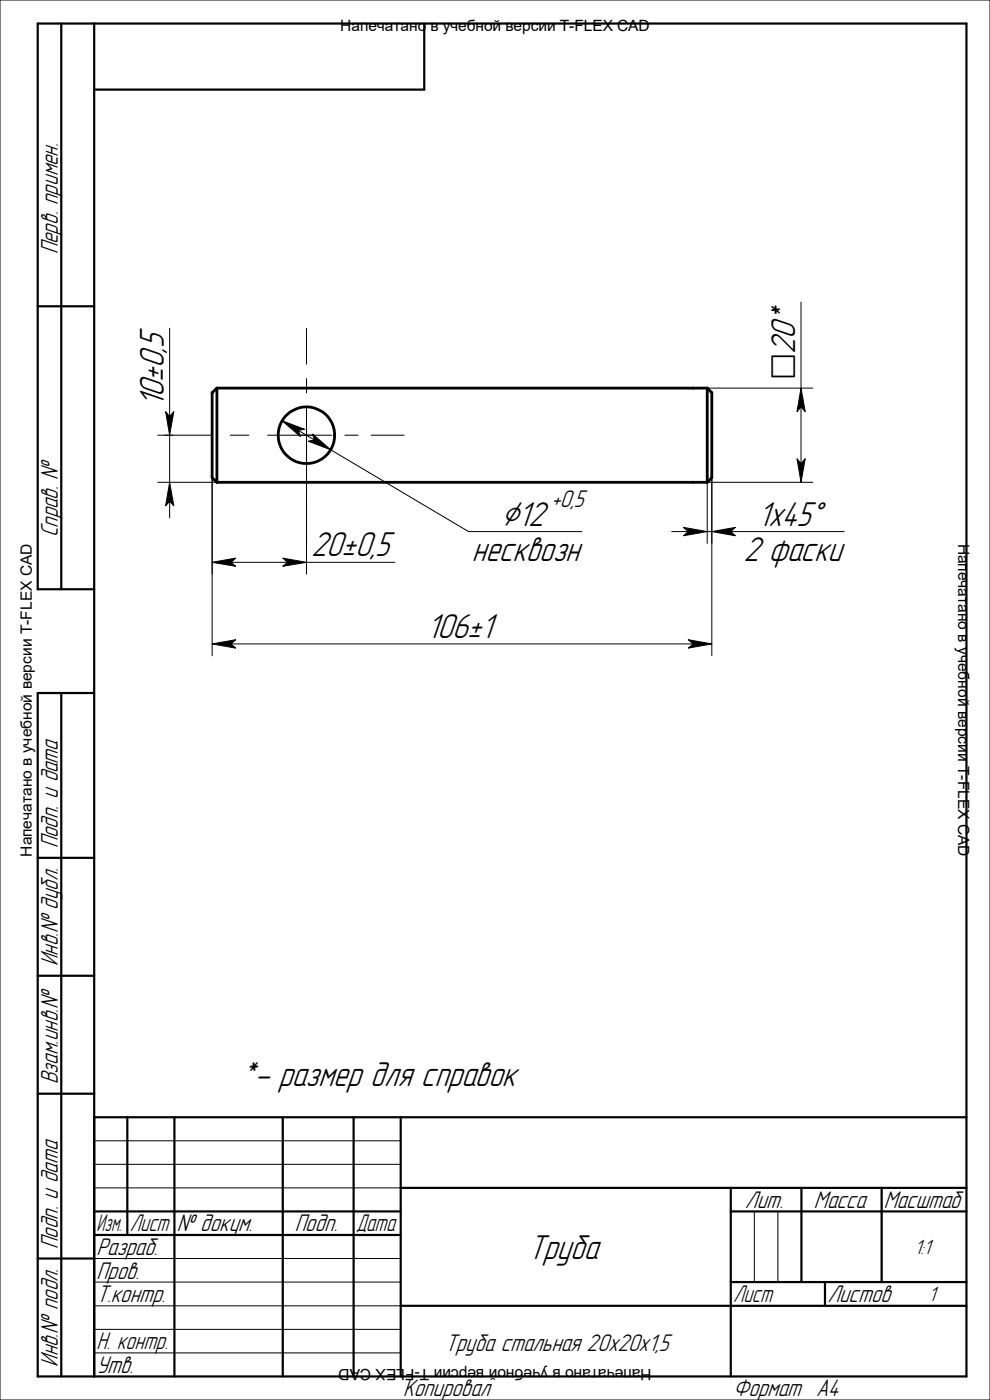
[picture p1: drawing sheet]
<svg xmlns="http://www.w3.org/2000/svg" width="210mm" height="297mm" viewBox="0 0 210 297" stroke-linecap="round" stroke-linejoin="round" font-family="sans-serif">
<g fill="none" stroke="#000" stroke-width=".59">
<path d="M46 82.3l-1 1v18l1 1M46 82.3h104M46 82.3v20M150 82.3l1 1v18l-1 1M150 82.3v20M46 102.3h104"/>
<circle cx="65" cy="92.3" r="6"/>
</g>
<g fill="none" stroke="#000" stroke-width=".21">
<path d="M0 0h210v297h-210zM36 69.6v18.7M65 69.7v7.6M169.9 64.1v18.2M33.5 92.3h11.4M36 92.3v10M48.9 92.3h3.9M56.8 92.3h13.6M63.3 91.3l3.4 2M65 80.3v3.1M65 86.4v35.4M70.1 95.4l29.3 17.4h24"/>
<path d="M73.2 92.3h2.7M78.7 92.3h7M147 82.3h25.4M169.9 86.3v12M33.5 102.3h12.5M36 106.3v3.6M45 101.3v37.8M49 119.3h12M65 119.3h18.8M142.5 112.8h3.5M147 102.3h25.4M150 112.8h1"/>
<path d="M150 102.3v13M151 101.3v37.8M155 112.8h24.1M49 136.6h98M20 252h65M20 242h65M20 247h65M160 257v15M165 257v15M20 277h65M20 267h65M20 272h65"/>
<path d="M155 277h50M20 282h65M20 287h65"/>
</g>
<g fill="#000" stroke="#000" stroke-width=".21">
<path d="M35.1 87.3l.9 1 .9-1-.9 5z" fill-rule="evenodd"/>
<path d="M59.9 89.3l4.7 1.8-1.3 .2 .4 1.3z" fill-rule="evenodd"/>
<path d="M66.3 92.1l3.8 3.3-4.7-1.8 1.3-.3z" fill-rule="evenodd"/>
<path d="M169.1 97.3l.8 1 .9-1-.9 5z" fill-rule="evenodd"/>
<path d="M169.9 82.3l.9 5-.9-1-.8 1z" fill-rule="evenodd"/>
<path d="M36 102.3l.9 5-.9-1-.9 1z" fill-rule="evenodd"/>
<path d="M45 119.3l5-.9-1 .9 1 .8z" fill-rule="evenodd"/>
<path d="M145 111.9l5 .9-5 .9 1-.9z" fill-rule="evenodd"/>
<path d="M151 112.8l5-.9-1 .9 1 .9z" fill-rule="evenodd"/>
<path d="M45 136.6l5-.9-1 .9 1 .9z" fill-rule="evenodd"/>
<path d="M60 118.4l5 .9-5 .8 1-.8z" fill-rule="evenodd"/>
<path d="M146 135.7l5 .9-5 .9 1-.9z" fill-rule="evenodd"/>
</g>
<g fill="none" stroke="#000" stroke-width=".47">
<path d="M13 5v120M20 5v287M90 5v14h-70M8 65h12M20 125h-12v-120h197v287h-197v-145h12M13 147v145M8 182h12M8 207h12M8 232h12M20 237h185M27 237v25M37 237v55"/>
<path d="M60 237v55M75 237v55M85 237v55M20 257h65M85 252h120M155 257h50M155 252v40M170 252v20M187 252v20M8 267h12M20 262h65M85 277h120"/>
<path d="M155 272h50M175 272v5"/>
</g>
<g font-size="7.7">
<text x="106.3" y="111.5">B</text>
<text x="171.8" y="111.5">w</text>
</g>
<text font-size="7.3" x="168.7" y="80.4" transform="rotate(-90 168.7 80.4)">p20*</text>
<g font-size="6.8">
<text x="34.8" y="86.3" transform="rotate(-90 34.8 86.3)">10±0,5</text>
<text x="109.9" y="111.5">12</text>
<text x="160.8" y="111.5">1x45</text>
<text x="66" y="118">20±0,5</text>
<text x="100.1" y="119">несквозн</text>
<text x="157.7" y="119">2 фаски</text>
<text x="90.6" y="135.4">106±1</text>
<text x="50.8" y="230.4">*- размер для справок</text>
<text x="112" y="267">Труба</text>
</g>
<g font-size="4.7">
<text x="12.2" y="54" transform="rotate(-90 12.2 54)">Перв. примен.</text>
<text x="117" y="107.6">+0,5</text>
<text x="12.2" y="114" transform="rotate(-90 12.2 114)">Справ. №</text>
<text x="12.2" y="180" transform="rotate(-90 12.2 180)">Подп. и дата</text>
<text x="12.2" y="205" transform="rotate(-90 12.2 205)">Инв.№ дубл.</text>
<text x="12.2" y="230" transform="rotate(-90 12.2 230)">Взам.инв.№</text>
<text x="158" y="256.2">Лит.</text>
<text x="172.7" y="256.2">Масса</text>
<text x="187.5" y="256.2">Масштаб</text>
<text x="27.5" y="261.2">Лист</text>
<text x="37.5" y="261.2">№ докум.</text>
<text x="62.5" y="261.2">Подп.</text>
<text x="75.5" y="261.2">Дата</text>
<text x="12.2" y="265" transform="rotate(-90 12.2 265)">Подп. и дата</text>
<text x="20.5" y="266.3">Разраб.</text>
<text x="20.5" y="271.3">Пров.</text>
<text x="20.5" y="276.3">Т.контр.</text>
<text x="155.5" y="276.3">Лист</text>
<text x="175.5" y="276.3">Листов</text>
<text x="20.5" y="286.3">Н. контр.</text>
<text x="94.4" y="286.6">Труба стальная 20х20х1,5</text>
<text x="12.2" y="290" transform="rotate(-90 12.2 290)">Инв.№ подл.</text>
<text x="20.5" y="291.3">Утв.</text>
<text x="85.5" y="296.2">Копировал</text>
<text x="155.5" y="296.2">Формат</text>
<text x="173.1" y="296.2">A4</text>
</g>
<text font-size="4.6" x="20.5" y="261.2">Изм.</text>
<g font-size="4.1">
<text x="194" y="266">1:1</text>
<text x="197" y="276">1</text>
</g>
<g font-size="3.3">
<text x="72.2" y="6.6">Напечатано в учебной версии T-FLEX CAD</text>
<text x="203.3" y="115.3" transform="rotate(90 203.3 115.3)">Напечатано в учебной версии T-FLEX CAD</text>
<text x="6.7" y="181.7" transform="rotate(-90 6.7 181.7)">Напечатано в учебной версии T-FLEX CAD</text>
<text x="138.2" y="290.4" transform="rotate(-180 138.2 290.4)">Напечатано в учебной версии T-FLEX CAD</text>
</g>
</svg>
